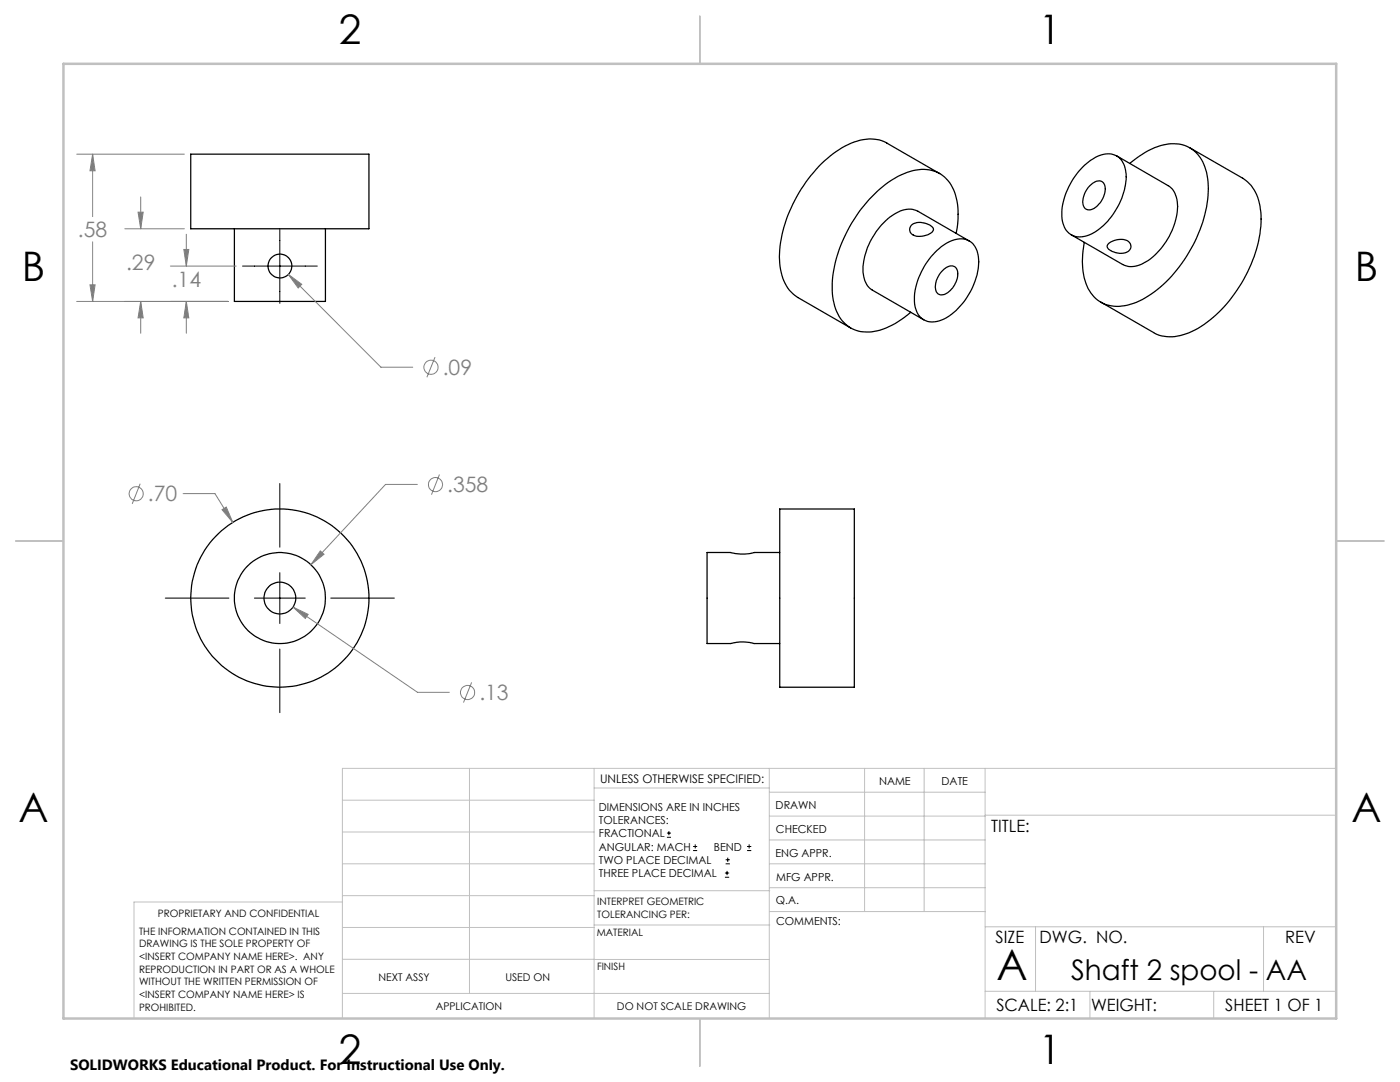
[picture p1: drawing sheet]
<svg xmlns="http://www.w3.org/2000/svg" width="279mm" height="216mm" viewBox="0 0 279 216" stroke-linecap="round" stroke-linejoin="round" font-family="sans-serif">
<g fill="none" stroke="#000" stroke-width=".25">
<path d="M38.1 30.8h35.5v14.8h-35.5zM187.5 34.6l-10.5-6a8 8 0 0 0-7.7 .2 26 26 0 0 0-11.7 13.4 19.7 19.7 0 0 0-1.5 12.8 7.2 7.2 0 0 0 3.1 4.4l10.6 6M216 33.4a7.1 7.1 0 0 1 5.8-2.7 3.7 3.7 0 0 1 2.9 3.6 13.7 13.7 0 0 1-7 12.4 3.7 3.7 0 0 1-5.1-1.1 9.1 9.1 0 0 1 .4-7.7 14 14 0 0 1 3-4.5zM217.3 37.2a2.34 2.34 0 0 1 2.6-1 2.46 2.46 0 0 1 .3 3.1 3.6 3.6 0 0 1-3.1 2.6 1.78 1.78 0 0 1-.9-2.5l.4-1zM222.9 31.1l10.2 5.9a5.1 5.1 0 0 1 1.8 5.2 14.1 14.1 0 0 1-7 10.5 4.2 4.2 0 0 1-3.9 .1l-10.2-6M225.5 32.6a13.9 13.9 0 0 1 8.9-3.9 6.5 6.5 0 0 1 6.2 5.2 20.2 20.2 0 0 1-1.8 13.5 25.5 25.5 0 0 1-12 12.9 7.8 7.8 0 0 1-7.7-.4 9.8 9.8 0 0 1-3.1-8.4l.4-3.1M237.5 29.5l10.5 6.1a8.2 8.2 0 0 1 3.6 6.8 26.6 26.6 0 0 1-6.7 18.2 17.8 17.8 0 0 1-10.5 6.6 7 7 0 0 1-4.2-.8l-10.5-6.1M46.8 45.6v14.5h18.1v-14.5M182 44.8a3.4 3.4 0 0 1 4.3 .8 1.48 1.48 0 0 1-1.5 1.4 2.57 2.57 0 0 1-3.2-.7v-.8zM187 50a6.5 6.5 0 0 1 5.7-2.2 4.2 4.2 0 0 1 2.6 4.4 14.2 14.2 0 0 1-7 11.5 3.7 3.7 0 0 1-5.1-1.1 9.1 9.1 0 0 1 .4-7.8 15.1 15.1 0 0 1 3.4-4.8zM188.4 53.7a1.53 1.53 0 0 1 2.6 .2 4.3 4.3 0 0 1-3.1 4.9 1.42 1.42 0 0 1-1.2-1.9 5.1 5.1 0 0 1 1.7-3.2zM190.8 46.6a13.5 13.5 0 0 0-1.3-10.1 6.8 6.8 0 0 0-7.9-2.3 19.6 19.6 0 0 0-9.2 6.9 26.3 26.3 0 0 0-6.3 17.5 8.3 8.3 0 0 0 3.9 6.9 8.6 8.6 0 0 0 8-.6l1.8-1.1 2-1.5"/>
<path d="M193.4 48.1l-10.2-5.9a4.8 4.8 0 0 0-5.2 .8 13.7 13.7 0 0 0-5.7 11.7 4.1 4.1 0 0 0 1.8 3.2l10.3 5.9M221.2 48.6a3.6 3.6 0 0 1 4-.4 1.27 1.27 0 0 1 .5 1.3 1.27 1.27 0 0 1-1.1 .9 3.6 3.6 0 0 1-3.6-1.1v-.3zM155.6 101.6h14.9v35.5h-14.9zM155.6 110.2h-5.1a8.9 8.9 0 0 1-4.7 0h-4.7v18.2h4.7a8.9 8.9 0 0 1 4.7 0h5.1"/>
<circle cx="55.9" cy="53.1" r="2.38"/>
<circle cx="55.8" cy="119.3" r="17.8"/>
<circle cx="55.8" cy="119.3" r="3.2"/>
<circle cx="55.9" cy="119.3" r="9.1"/>
</g>
<g fill="none" stroke="#808080" stroke-width=".2">
<path d="M15.3 30.8h21.5M18.5 30.8l.5 3.3h-1zM18.5 30.8v12.4M28.1 39.3v6.3M18 56.8h1l-.5 3.3zM18.5 48.3v11.8M24.9 45.6h11.9M27.6 42.3h1l-.5 3.3zM34 53.1h13.1M36.7 49.8h1l-.5 3.3zM37.2 46.7v6.4M57.5 54.8l2.7 1.9-.7 .8z"/>
<path d="M57.5 54.8l18.5 18.5h6.4M15.3 60.1h30.2M28.1 60.1l.5 3.3h-1zM28.1 60.1v6.4M37.2 60.1l.5 3.3h-1zM37.2 60.1v6.4M86.8 71.3l-1.6 4M28 96.5l-1.6 4M36.5 98.5h6.4l3.6 5.7M83.3 96.7h-6.4l-14.8 16M87.7 94.7l-1.6 4M44.3 101.7l.9-.5 1.3 3z"/>
<path d="M63.9 109.9l.8 .7-2.6 2.1zM58.5 121.1l3 1.5-.6 .8zM58.5 121.1l24.8 17h6.4M94.1 136.2l-1.6 4"/>
<circle cx="86" cy="73.3" r="1.41"/>
<circle cx="27.2" cy="98.5" r="1.41"/>
<circle cx="86.9" cy="96.7" r="1.41"/>
<circle cx="93.3" cy="138.2" r="1.41"/>
</g>
<g fill="none" stroke="#000" stroke-width=".2">
<path d="M48.4 53.1h14.9M55.8 45.6v14.9M55.8 96.5v12.7M33 119.3h12.7M50.8 119.3h10.1M55.8 114.3v10.1M66 119.3h12.7M55.8 129.5v12.7M133.1 167.1h.8M133.1 166.2h.8M133.5 165.8v.9M138.3 169.7h.8"/>
<path d="M138.3 168.9h.8M138.7 168.5v.8M144.7 175h.8M144.7 174.2h.8M144.8 172.4h.9M144.8 171.6h.9M145.1 173.8v.8M145.2 171.1v.9M149.1 169.7h.8M149.1 168.9h.8M149.5 168.5v.8"/>
</g>
<g fill="none" stroke="#c0c0c0" stroke-width=".2">
<path d="M68.3 159.7h50.3M93.7 153.3v44.9M118.6 153.3v49.9M118.6 157.2h34.9M153.5 153.3v49.9M153.5 158.1h43.1M172.5 153.3v28.6M184.4 153.3v28.6M196.6 153.3v49.9M266.7 153.3h-198.4v49.9M68.3 178.7h50.3M68.3 172.4h50.3"/>
<path d="M68.3 166h50.3M68.3 180h-41.6v23.2M118.6 177.7h35M153.5 167.6h43.1M153.5 162.8h43.1M153.5 172.4h43.1M153.5 177.1h43.1M196.6 162.7h70.1M68.3 198.2h85.2M68.3 191.4l85.2 .1M68.3 185.1h50.3M118.6 184.6h35"/>
<path d="M153.6 181.9h43M196.6 197.8h70.1M196.6 184.9h70.1M206.7 184.9v12.9M217.5 197.8v5.4M242.2 197.8v5.4M252.2 184.9v12.9"/>
</g>
<path d="M139.7 3.2v9.5M3.1 107.9h9.6M266.7 107.9h9.5M139.7 203.2v9.6" fill="none" stroke="#c0c0c0" stroke-width=".25"/>
<path d="M12.7 12.7h254v190.5h-254z" fill="none" stroke="#c0c0c0" stroke-width=".5"/>
<path d="M63.9 109.9l-1.8 2.8 2.6-2.1zM44.3 101.7l2.2 2.5-1.3-3zM58.5 121.1l2.4 2.3 .6-.8zM37.2 60.1l.5 3.3h-1zM36.7 49.8h1l-.5 3.3zM28.1 60.1l.5 3.3h-1zM27.6 42.3h1l-.5 3.3zM18.5 30.8l.5 3.3h-1zM18 56.8h1l-.5 3.3zM57.5 54.8l2 2.7 .7-.8z" fill="#808080"/>
<text font-size="8.5" x="198.9" y="195.5">A</text>
<g font-size="8.1">
<text x="67.6" y="8.9">2</text>
<text x="207.3" y="8.9">1</text>
<text x="4.4" y="56.2">B</text>
<text x="270.4" y="56.2">B</text>
<text x="3.7" y="164.1">A</text>
<text x="269.7" y="164.1">A</text>
<text x="67.6" y="212.4">2</text>
<text x="207.3" y="212.4">1</text>
</g>
<text font-size="5.6" x="213.8" y="195.5">Shaft 2 spool - AA</text>
<g font-size="4.2" fill="#808080">
<text x="15.6" y="47.3">.58</text>
<text x="25.2" y="53.9">.29</text>
<text x="34.3" y="57.3">.14</text>
<text x="88.4" y="74.8">.09</text>
<text x="29.5" y="100.1">.70</text>
<text x="89.3" y="98.2">.358</text>
<text x="95.7" y="139.7">.13</text>
</g>
<g font-size="3.4">
<text x="197.8" y="166">TITLE:</text>
<text x="198.7" y="188.1">SIZE</text>
<text x="207.5" y="188.1">DWG. NO.</text>
<text x="256.5" y="188.2">REV</text>
<text x="198.8" y="201.7">SCALE: 2:1</text>
<text x="217.7" y="201.8">WEIGHT:</text>
<text x="244.5" y="201.7">SHEET 1 OF 1</text>
</g>
<text font-size="3" x="14" y="213.5">SOLIDWORKS Educational Product. For Instructional Use Only.</text>
<text font-size="2.4" x="119.8" y="156.2">UNLESS OTHERWISE SPECIFIED:</text>
<g font-size="2.2">
<text x="119.5" y="161.8">DIMENSIONS ARE IN INCHES</text>
<text x="154.8" y="161.4">DRAWN</text>
<text x="175.4" y="156.6">NAME</text>
<text x="187.9" y="156.7">DATE</text>
<text x="119.5" y="164.4">TOLERANCES:</text>
<text x="119.5" y="167.1">FRACTIONAL</text>
<text x="154.9" y="166.3">CHECKED</text>
<text x="119.5" y="169.7">ANGULAR: MACH</text>
<text x="119.5" y="172.4">TWO PLACE DECIMAL</text>
<text x="142.5" y="169.7">BEND</text>
<text x="154.8" y="170.9">ENG APPR.</text>
<text x="119.5" y="175">THREE PLACE DECIMAL</text>
<text x="154.9" y="175.7">MFG APPR.</text>
<text x="154.9" y="180.4">Q.A.</text>
<text x="154.9" y="184.6">COMMENTS:</text>
</g>
<g font-size="2.1">
<text x="75.5" y="195.7">NEXT ASSY</text>
<text x="100.9" y="195.7">USED ON</text>
<text x="86.9" y="201.5">APPLICATION</text>
<text x="123.1" y="201.6">DO NOT SCALE DRAWING</text>
</g>
<g font-size="2">
<text x="31.5" y="182.9">PROPRIETARY AND CONFIDENTIAL</text>
<text x="119.2" y="180.6">INTERPRET GEOMETRIC</text>
<text x="119.2" y="183.1">TOLERANCING PER:</text>
<text x="27.8" y="186.5">THE INFORMATION CONTAINED IN THIS</text>
<text x="27.8" y="189">DRAWING IS THE SOLE PROPERTY OF</text>
<text x="27.8" y="191.6">&lt;INSERT COMPANY NAME HERE&gt;. ANY</text>
<text x="119.1" y="186.7">MATERIAL</text>
<text x="27.8" y="194.1">REPRODUCTION IN PART OR AS A WHOLE</text>
<text x="27.8" y="196.6">WITHOUT THE WRITTEN PERMISSION OF</text>
<text x="119.1" y="193.5">FINISH</text>
<text x="27.8" y="199.1">&lt;INSERT COMPANY NAME HERE&gt; IS</text>
<text x="27.8" y="201.7">PROHIBITED.</text>
</g>
</svg>
